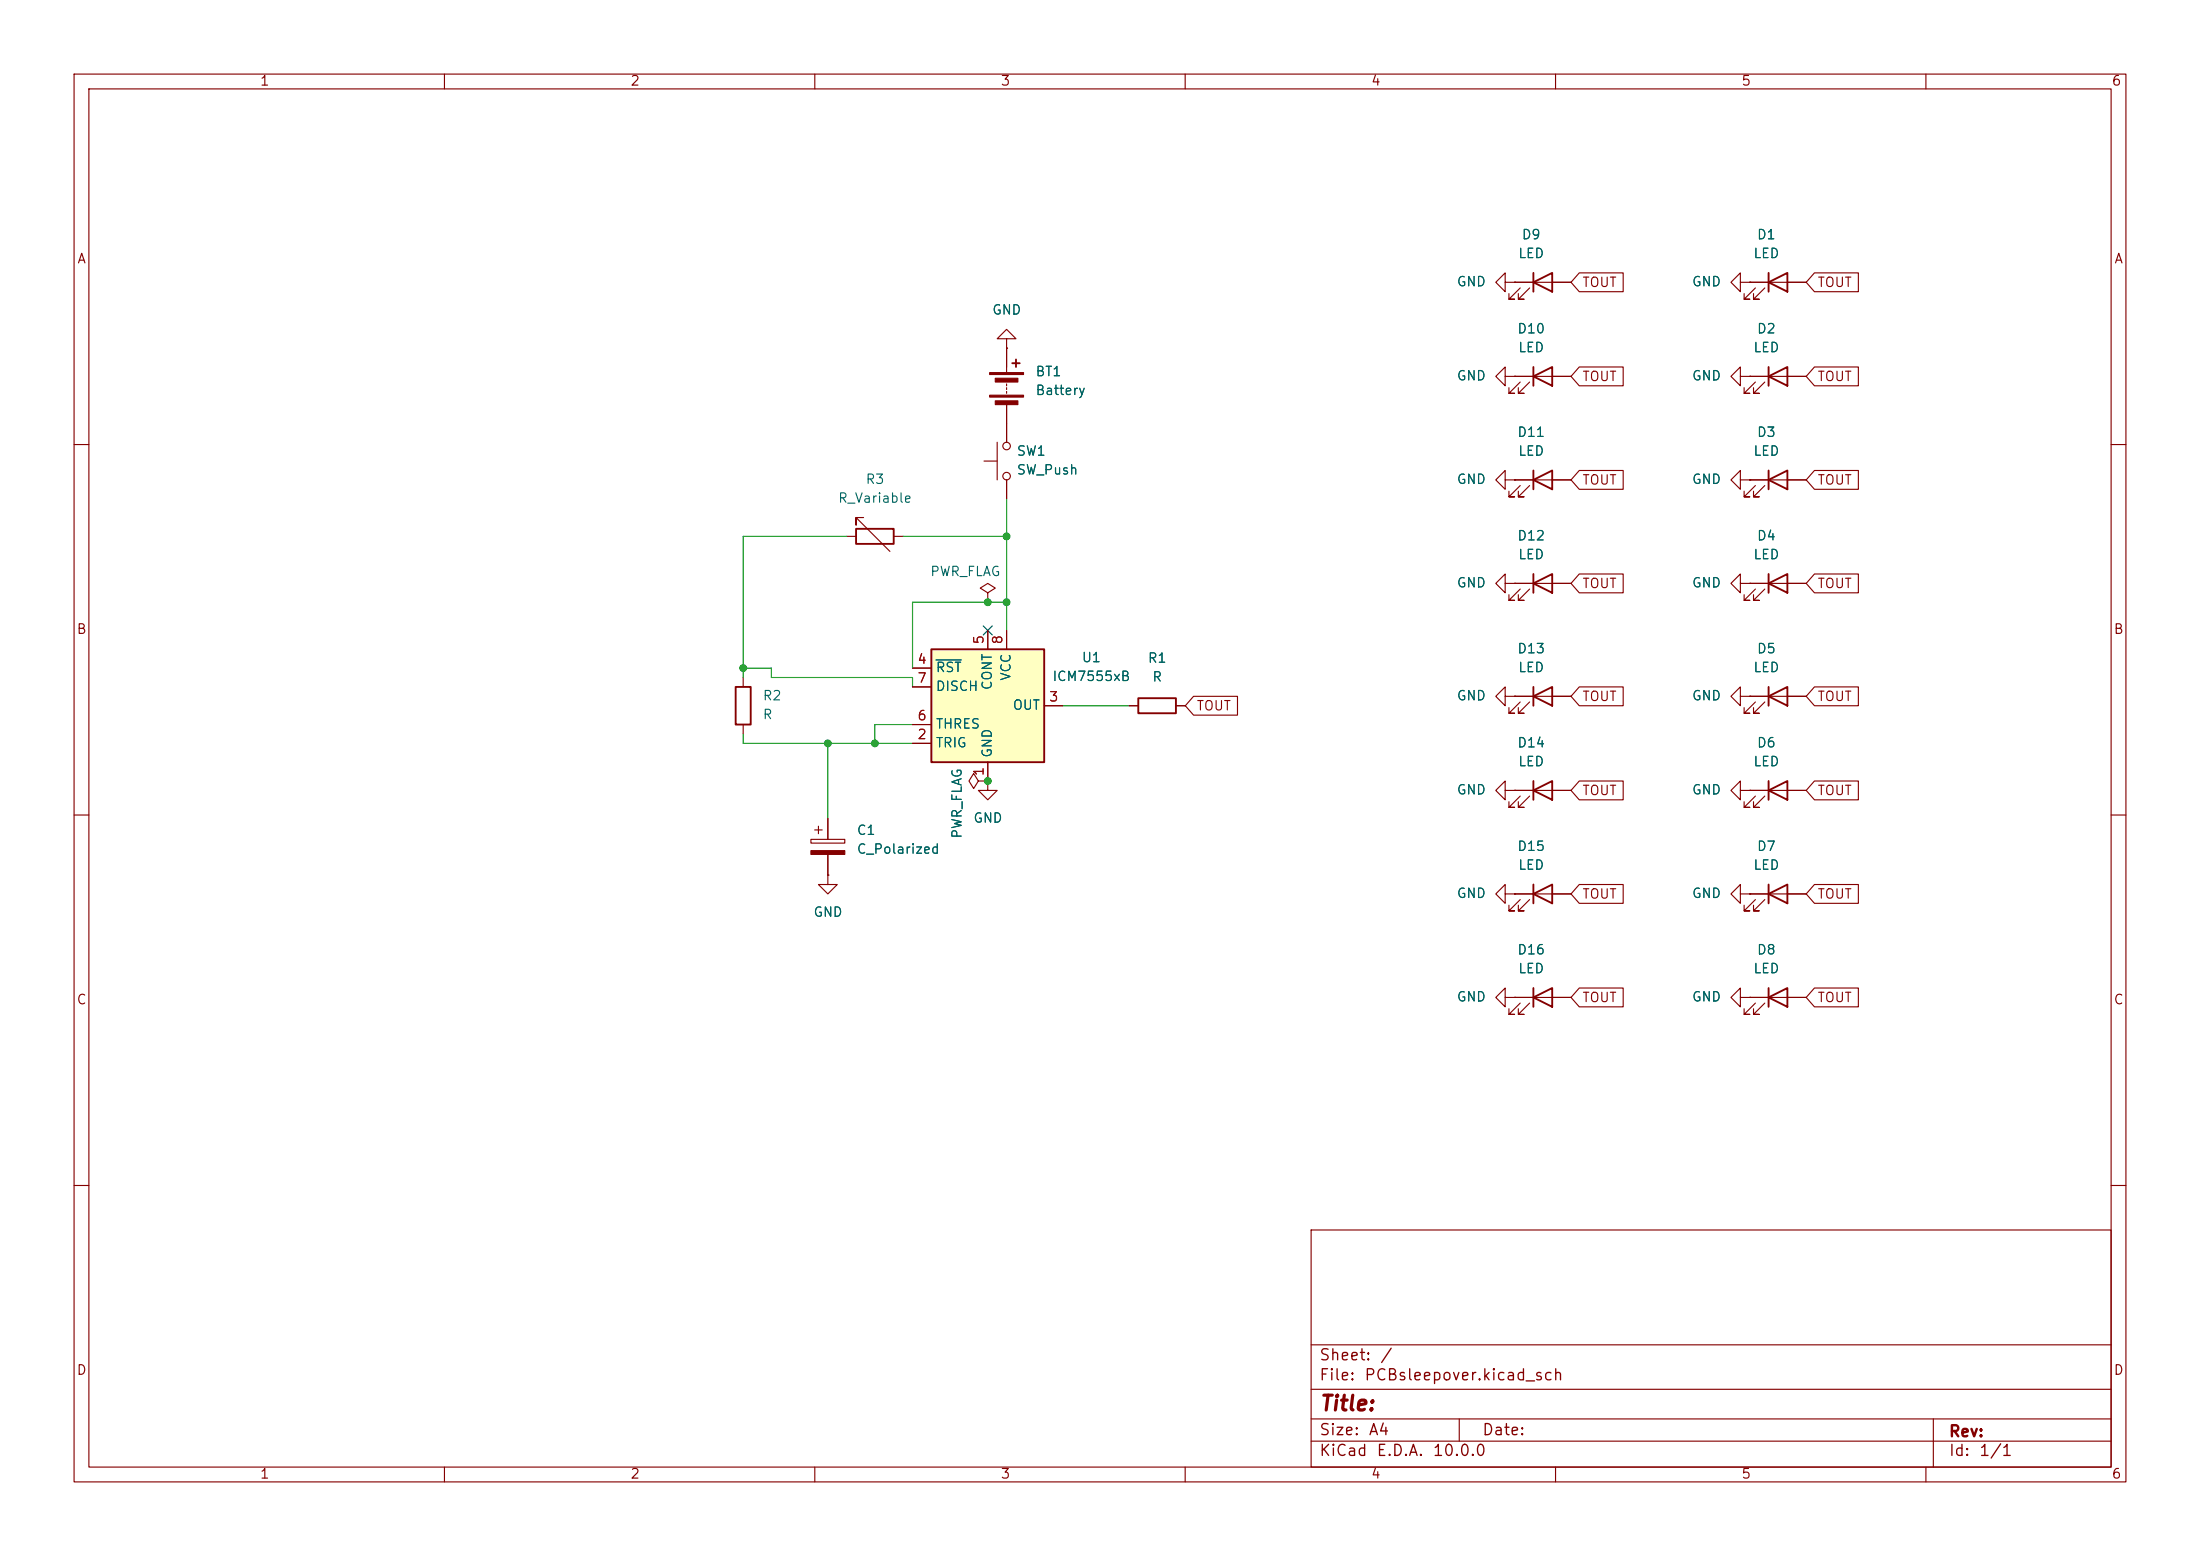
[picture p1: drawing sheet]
<svg xmlns="http://www.w3.org/2000/svg" width="297mm" height="210mm" viewBox="0 0 297 210" stroke-linecap="round" stroke-linejoin="round" font-family="sans-serif">
<g fill="none" stroke="#840000" stroke-width=".15">
<path d="M10 10h277v190h-277zM12 12h273v186h-273zM60 10v2M110 10v2M160 10v2M210 10v2M260 10v2M234.9 50.8v-1.3l-1.2 1.3 1.2 1.3v-1.3h1.3M236.2 50.8h.1M10 60h2M285 60h2M100.3 91.4v1.3"/>
<path d="M100.3 97.8v1.3M203.2 94v-1.3l-1.3 1.3 1.3 1.3v-1.3h1.3M204.5 94h.1M10 110h2M109.5 113.3h4.5v.5h-4.5zM110 112h1M110.5 111.5v1M111.8 110.5v2.8M111.8 115.3v2.8M204.5 106.7h7.6M205.2 107.4l-1.5 1.6h.8h-.8v-.8M206.5 107.4l-1.5 1.6h.7h-.7v-.8"/>
<path d="M234.9 106.7v-1.3l-1.2 1.3 1.2 1.3v-1.3h1.3M236.2 106.7h.1M236.2 106.7h7.6M237 107.4l-1.5 1.6h.7h-.7v-.8M238.3 107.4l-1.6 1.6h.8h-.8v-.8M285 110h2M234.9 120.7v-1.3l-1.2 1.3 1.2 1.2v-1.2h1.3M234.9 134.6v-1.2l-1.2 1.2 1.2 1.3v-1.3h1.3M236.2 120.7h.1M236.2 134.6h.1M236.2 134.6h7.6M236.2 120.7h7.6"/>
<path d="M237 135.4l-1.5 1.5h.7h-.7v-.8M237 121.4l-1.5 1.5h.7h-.7v-.7M238.3 135.4l-1.6 1.5h.8h-.8v-.8M238.3 121.4l-1.6 1.5h.8h-.8v-.7M10 160h2M177 166h108v32h-108zM285 160h2M60 198v2M110 198v2M160 198v2M177 194.5h108M177 191.5h108"/>
<path d="M177 187.5h108M177 181.5h108M197 191.5v3M210 198v2M260 198v2M261 191.5v6.5"/>
</g>
<path d="M109.5 114.8h4.5v.5h-4.5z" fill="#840000" stroke="#840000" stroke-width=".15"/>
<path d="M99.3 92.7h2v5.1h-2zM207 106.7l2.5-1.3v2.6zM207 105.4v2.6M238.8 106.7l2.5-1.3v2.6zM238.8 105.4v2.6M238.8 119.4v2.5M238.8 134.6l2.5-1.2v2.5zM238.8 120.7l2.5-1.3v2.5zM238.8 133.4v2.5" fill="none" stroke="#840000" stroke-width=".25"/>
<path d="M125.7 87.6h15.3v15.3h-15.3z" fill="#ffffc2"/>
<g fill="none" stroke="#840000" stroke-width=".25">
<path d="M207 38.1l2.5-1.3v2.6zM207 36.8v2.6M238.8 38.1l2.5-1.3v2.6zM238.8 36.8v2.6M136.7 49h1M137.2 48.5v1M207 50.8l2.5-1.3v2.6zM207 49.5v2.6M238.8 50.8l2.5-1.3v2.6zM238.8 49.5v2.6M115.6 71.4h5v2h-5zM207 64.8l2.5-1.3v2.5z"/>
<path d="M207 78.7l2.5-1.2v2.5zM207 63.5v2.5M207 77.5v2.5M238.8 78.7l2.5-1.2v2.5zM238.8 64.8l2.5-1.3v2.5zM238.8 63.5v2.5M238.8 77.5v2.5M125.7 87.6h15.3v15.3h-15.3zM153.7 94.2h5v2.1h-5zM207 94l2.5-1.3v2.6zM207 92.7v2.6M238.8 94l2.5-1.3v2.6z"/>
<path d="M238.8 92.7v2.6M207 119.4v2.5M207 134.6l2.5-1.2v2.5zM207 120.7l2.5-1.3v2.5zM207 133.4v2.5"/>
</g>
<g fill="none" stroke="#840000" stroke-width=".15">
<path d="M203.2 38.1v-1.3l-1.3 1.3 1.3 1.3v-1.3h1.3M204.5 38.1h.1M204.5 38.1h7.6M205.2 38.9l-1.5 1.5h.8h-.8v-.8M206.5 38.9l-1.5 1.5h.7h-.7v-.8M213.2 36.8h5.9v2.6h-5.9l-1.1-1.3zM234.9 38.1v-1.3l-1.2 1.3 1.2 1.3v-1.3h1.3M236.2 38.1h.1M236.2 38.1h7.6M237 38.9l-1.5 1.5h.7h-.7v-.8M238.3 38.9l-1.6 1.5h.8h-.8v-.8M245 36.8h5.9v2.6h-5.9l-1.2-1.3z"/>
<path d="M134.6 59.7v5.1M135.9 45.7h1.3l-1.3-1.2-1.3 1.2h1.3v1.3M135.9 47h.1M135.9 47v3.3M135.9 51.8v.3M135.9 52.3v.3M135.9 52.8v.3M135.9 54.6v5.1M203.2 50.8v-1.3l-1.3 1.3 1.3 1.3v-1.3h1.3M204.5 50.8h.1M204.5 50.8h7.6M205.2 51.6l-1.5 1.5h.8h-.8v-.8"/>
<path d="M206.5 51.6l-1.5 1.5h.7h-.7v-.8M213.2 49.5h5.9v2.6h-5.9l-1.1-1.3zM236.2 50.8h.1M236.2 50.8h7.6M237 51.6l-1.5 1.5h.7h-.7v-.8M238.3 51.6l-1.6 1.5h.8h-.8v-.8M245 49.5h5.9v2.6h-5.9l-1.2-1.3zM114.3 72.4h1.3M116.6 69.9h-1v1v-1l4.5 4.5M120.6 72.4h1.3M132.8 62.2h1.8M135.9 64.8v2.5"/>
<path d="M203.2 78.7v-1.2l-1.3 1.2 1.3 1.3v-1.3h1.3M203.2 64.8v-1.3l-1.3 1.3 1.3 1.2v-1.2h1.3M204.5 78.7h.1M204.5 64.8h.1M204.5 64.8h7.6M204.5 78.7h7.6M205.2 65.5l-1.5 1.6h.8h-.8v-.8M205.2 79.5l-1.5 1.5h.8h-.8v-.7M206.5 65.5l-1.5 1.6h.7h-.7v-.8M206.5 79.5l-1.5 1.5h.7h-.7v-.7M213.2 63.5h5.9v2.5h-5.9l-1.1-1.2zM213.2 77.5h5.9v2.5h-5.9l-1.1-1.3z"/>
<path d="M234.9 64.8v-1.3l-1.2 1.3 1.2 1.2v-1.2h1.3M234.9 78.7v-1.2l-1.2 1.2 1.2 1.3v-1.3h1.3M236.2 64.8h.1M236.2 78.7h.1M236.2 64.8h7.6M236.2 78.7h7.6M237 79.5l-1.5 1.5h.7h-.7v-.7M237 65.5l-1.5 1.6h.7h-.7v-.8M238.3 79.5l-1.6 1.5h.8h-.8v-.7M238.3 65.5l-1.6 1.6h.8h-.8v-.8M245 77.5h5.9v2.5h-5.9l-1.2-1.3zM245 63.5h5.9v2.5h-5.9l-1.2-1.2z"/>
<path d="M123.2 90.2h2.5M123.2 97.8h2.5M123.2 92.7h2.5M133.3 80l1.1-.6-1.1-.7-1 .7 1 .6v1.3M133.3 81.3h.1M133.3 85.1v2.5M135.9 85.1v2.5M141 95.3h2.5M152.4 95.3h1.3M158.7 95.3h1.3M161.1 94h6v2.5h-6l-1.1-1.2zM204.5 94h.1"/>
<path d="M204.5 94h7.6M205.2 94.7l-1.5 1.6h.8h-.8v-.8M206.5 94.7l-1.5 1.6h.7h-.7v-.8M213.2 92.7h5.9v2.6h-5.9l-1.1-1.3zM234.9 94v-1.3l-1.2 1.3 1.2 1.3v-1.3h1.3M236.2 94h.1M236.2 94h7.6M237 94.7l-1.5 1.6h.7h-.7v-.8M238.3 94.7l-1.6 1.6h.8h-.8v-.8M245 92.7h5.9v2.6h-5.9l-1.2-1.3zM111.8 118.1v1.3h1.2l-1.2 1.3-1.3-1.3h1.3M111.8 118.1h.1"/>
<path d="M111.8 110.5v2.8M111.8 115.3v2.8M123.2 100.3h2.5M132.1 105.4l-.7-1-.6 1 .6 1 .7-1h1.2M133.3 105.4v1.3h1.3l-1.3 1.3-1.2-1.3h1.2M133.3 105.4h.1M133.3 102.9v2.5M203.2 106.7v-1.3l-1.3 1.3 1.3 1.3v-1.3h1.3M204.5 106.7h.1M204.5 106.7h2.5M209.5 106.7h2.6M213.2 105.4h5.9v2.6h-5.9l-1.1-1.3z"/>
<path d="M213.2 119.4h5.9v2.5h-5.9l-1.1-1.2zM236.2 106.7h.1M236.2 106.7h2.6M241.3 106.7h2.5M245 105.4h5.9v2.6h-5.9l-1.2-1.3zM245 119.4h5.9v2.5h-5.9l-1.2-1.2zM203.2 134.6v-1.2l-1.3 1.2 1.3 1.3v-1.3h1.3M203.2 120.7v-1.3l-1.3 1.3 1.3 1.2v-1.2h1.3M204.5 134.6h.1M204.5 120.7h.1M204.5 134.6h7.6M204.5 120.7h7.6"/>
<path d="M205.2 135.4l-1.5 1.5h.8h-.8v-.8M205.2 121.4l-1.5 1.5h.8h-.8v-.7M206.5 135.4l-1.5 1.5h.7h-.7v-.8M206.5 121.4l-1.5 1.5h.7h-.7v-.7M213.2 133.3h5.9v2.6h-5.9l-1.1-1.3zM236.2 134.6h.1M236.2 120.7h.1M236.2 134.6h2.6M236.2 120.7h2.6M241.3 134.6h2.5M241.3 120.7h2.5M245 133.3h5.9v2.6h-5.9l-1.2-1.3z"/>
<circle cx="135.9" cy="64.3" r=".51"/>
<circle cx="135.9" cy="60.2" r=".51"/>
</g>
<path d="M126.4 89.1h3.4" fill="none" stroke="#006464" stroke-width=".15"/>
<g fill="#840000" stroke="#840000" stroke-width=".15">
<path d="M133.6 50.3h4.6v.2h-4.6z"/>
<path d="M133.6 53.3h4.6v.3h-4.6z"/>
<path d="M134.4 51.1h3v.5h-3z"/>
<path d="M134.4 54.1h3v.5h-3z"/>
</g>
<path d="M114.3 72.4h-14v19M121.9 72.4h14M135.9 67.3v17.8M100.3 90.2h3.8v1.2h19.1v1.3M100.3 99.1v1.2h22.9M123.2 97.8h-5.1v2.5M135.9 81.3h-12.7v8.9M143.5 95.3h8.9M111.8 100.3v10.2" fill="none" stroke="#009600" stroke-width=".15"/>
<path d="M132.7 84.5l1.3 1.2M134 84.5l-1.3 1.2" fill="none" stroke="#000084" stroke-width=".15"/>
<g fill="#009600" stroke="#009600" stroke-width=".14">
<circle cx="111.8" cy="100.3" r=".46"/>
<circle cx="100.3" cy="90.2" r=".46"/>
<circle cx="118.1" cy="100.3" r=".46"/>
<circle cx="133.3" cy="105.4" r=".46"/>
<circle cx="135.9" cy="81.3" r=".46"/>
<circle cx="133.3" cy="81.3" r=".46"/>
<circle cx="135.9" cy="72.4" r=".46"/>
</g>
<text font-size="2" fill="#840000" x="178" y="190.9">Title:</text>
<g font-size="1.5" fill="#840000">
<text x="178" y="184">Sheet:</text>
<text x="186.2" y="184">/</text>
<text x="178" y="186.7">File:</text>
<text x="184.1" y="186.7">PCBsleepover.kicad_sch</text>
<text x="178" y="196.9">KiCad</text>
<text x="178" y="194.1">Size:</text>
<text x="184.7" y="194.1">A4</text>
<text x="185.7" y="196.9">E.D.A.</text>
<text x="193.3" y="196.9">10.0.0</text>
<text x="200" y="194.1">Date:</text>
<text x="263" y="194.3">Rev:</text>
<text x="263" y="196.9">Id:</text>
<text x="267.1" y="196.9">1/1</text>
</g>
<g font-size="1.3" fill="#840000">
<text x="35" y="11.9">1</text>
<text x="85" y="11.9">2</text>
<text x="135" y="11.9">3</text>
<text x="185" y="11.9">4</text>
<text x="235" y="11.9">5</text>
<text x="285" y="11.9">6</text>
<text x="10.3" y="35.9">A</text>
<text x="285.3" y="35.9">A</text>
<text x="213.5" y="39.1">TOUT</text>
<text x="245.3" y="39.1">TOUT</text>
<text x="213.5" y="51.8">TOUT</text>
<text x="245.3" y="51.8">TOUT</text>
<text x="213.5" y="65.7">TOUT</text>
<text x="245.3" y="65.7">TOUT</text>
<text x="213.5" y="79.7">TOUT</text>
<text x="245.3" y="79.7">TOUT</text>
<text x="10.3" y="85.9">B</text>
<text x="285.3" y="85.9">B</text>
<text x="213.5" y="94.9">TOUT</text>
<text x="245.3" y="94.9">TOUT</text>
<text x="161.4" y="96.2">TOUT</text>
<text x="213.5" y="107.6">TOUT</text>
<text x="245.3" y="107.6">TOUT</text>
<text x="213.5" y="121.6">TOUT</text>
<text x="245.3" y="121.6">TOUT</text>
<text x="10.3" y="135.9">C</text>
<text x="213.5" y="135.6">TOUT</text>
<text x="245.3" y="135.6">TOUT</text>
<text x="285.3" y="135.9">C</text>
<text x="10.3" y="185.9">D</text>
<text x="285.3" y="185.9">D</text>
<text x="35" y="199.9">1</text>
<text x="85" y="199.9">2</text>
<text x="135" y="199.9">3</text>
<text x="185" y="199.9">4</text>
<text x="235" y="199.9">5</text>
<text x="285" y="199.9">6</text>
</g>
<g font-size="1.3" fill="#006464">
<text x="204.9" y="35.2">LED</text>
<text x="205.4" y="32.6">D9</text>
<text x="236.6" y="35.2">LED</text>
<text x="237.1" y="32.6">D1</text>
<text x="196.6" y="39">GND</text>
<text x="228.3" y="39">GND</text>
<text x="133.9" y="42.8">GND</text>
<text x="204.7" y="45.3">D10</text>
<text x="204.9" y="47.9">LED</text>
<text x="236.6" y="47.9">LED</text>
<text x="237.1" y="45.3">D2</text>
<text x="139.7" y="51.1">BT1</text>
<text x="139.7" y="53.6">Battery</text>
<text x="196.6" y="51.7">GND</text>
<text x="228.3" y="51.7">GND</text>
<text x="204.7" y="59.3">D11</text>
<text x="237.1" y="59.3">D3</text>
<text x="116.8" y="65.6">R3</text>
<text x="137.2" y="61.8">SW1</text>
<text x="137.2" y="64.4">SW_Push</text>
<text x="196.6" y="65.6">GND</text>
<text x="204.9" y="61.8">LED</text>
<text x="228.3" y="65.6">GND</text>
<text x="236.6" y="61.8">LED</text>
<text x="113" y="68.2">R_Variable</text>
<text x="204.7" y="73.3">D12</text>
<text x="204.9" y="75.8">LED</text>
<text x="236.6" y="75.8">LED</text>
<text x="237.1" y="73.3">D4</text>
<text x="125.5" y="78.1">PWR_FLAG</text>
<text x="196.6" y="79.6">GND</text>
<text x="228.3" y="79.6">GND</text>
<text x="145.9" y="89.7">U1</text>
<text x="154.9" y="89.8">R1</text>
<text x="204.7" y="88.5">D13</text>
<text x="237.1" y="88.5">D5</text>
<text x="102.9" y="94.8">R2</text>
<text x="126.2" y="91">RST</text>
<text x="126.2" y="93.6">DISCH</text>
<text x="134.2" y="93.2" transform="rotate(-90 134.2 93.2)">CONT</text>
<text x="136.8" y="92" transform="rotate(-90 136.8 92)">VCC</text>
<text x="142" y="92.2">ICM7555xB</text>
<text x="155.5" y="92.3">R</text>
<text x="196.6" y="94.8">GND</text>
<text x="204.9" y="91">LED</text>
<text x="228.3" y="94.8">GND</text>
<text x="236.6" y="91">LED</text>
<text x="102.9" y="97.4">R</text>
<text x="126.2" y="101.2">TRIG</text>
<text x="126.2" y="98.7">THRES</text>
<text x="136.6" y="96.1">OUT</text>
<text x="204.7" y="101.2">D14</text>
<text x="237.1" y="101.2">D6</text>
<text x="134.2" y="102.4" transform="rotate(-90 134.2 102.4)">GND</text>
<text x="196.6" y="107.5">GND</text>
<text x="204.9" y="103.7">LED</text>
<text x="228.3" y="107.5">GND</text>
<text x="236.6" y="103.7">LED</text>
<text x="115.6" y="113">C1</text>
<text x="130.1" y="113.3" transform="rotate(-90 130.1 113.3)">PWR_FLAG</text>
<text x="131.3" y="111.4">GND</text>
<text x="115.6" y="115.5">C_Polarized</text>
<text x="204.7" y="115.2">D15</text>
<text x="204.9" y="117.7">LED</text>
<text x="236.6" y="117.7">LED</text>
<text x="237.1" y="115.2">D7</text>
<text x="109.7" y="124.1">GND</text>
<text x="196.6" y="121.5">GND</text>
<text x="228.3" y="121.5">GND</text>
<text x="204.7" y="129.1">D16</text>
<text x="204.9" y="131.7">LED</text>
<text x="236.6" y="131.7">LED</text>
<text x="237.1" y="129.1">D8</text>
<text x="196.6" y="135.5">GND</text>
<text x="228.3" y="135.5">GND</text>
</g>
<g font-size="1.3" fill="#a90000">
<text x="123.8" y="89.9">4</text>
<text x="133.1" y="87.1" transform="rotate(-90 133.1 87.1)">5</text>
<text x="135.6" y="87.1" transform="rotate(-90 135.6 87.1)">8</text>
<text x="123.8" y="92.5">7</text>
<text x="141.5" y="95">3</text>
<text x="123.8" y="100.1">2</text>
<text x="123.8" y="97.5">6</text>
<text x="133.1" y="104.8" transform="rotate(-90 133.1 104.8)">1</text>
</g>
</svg>
